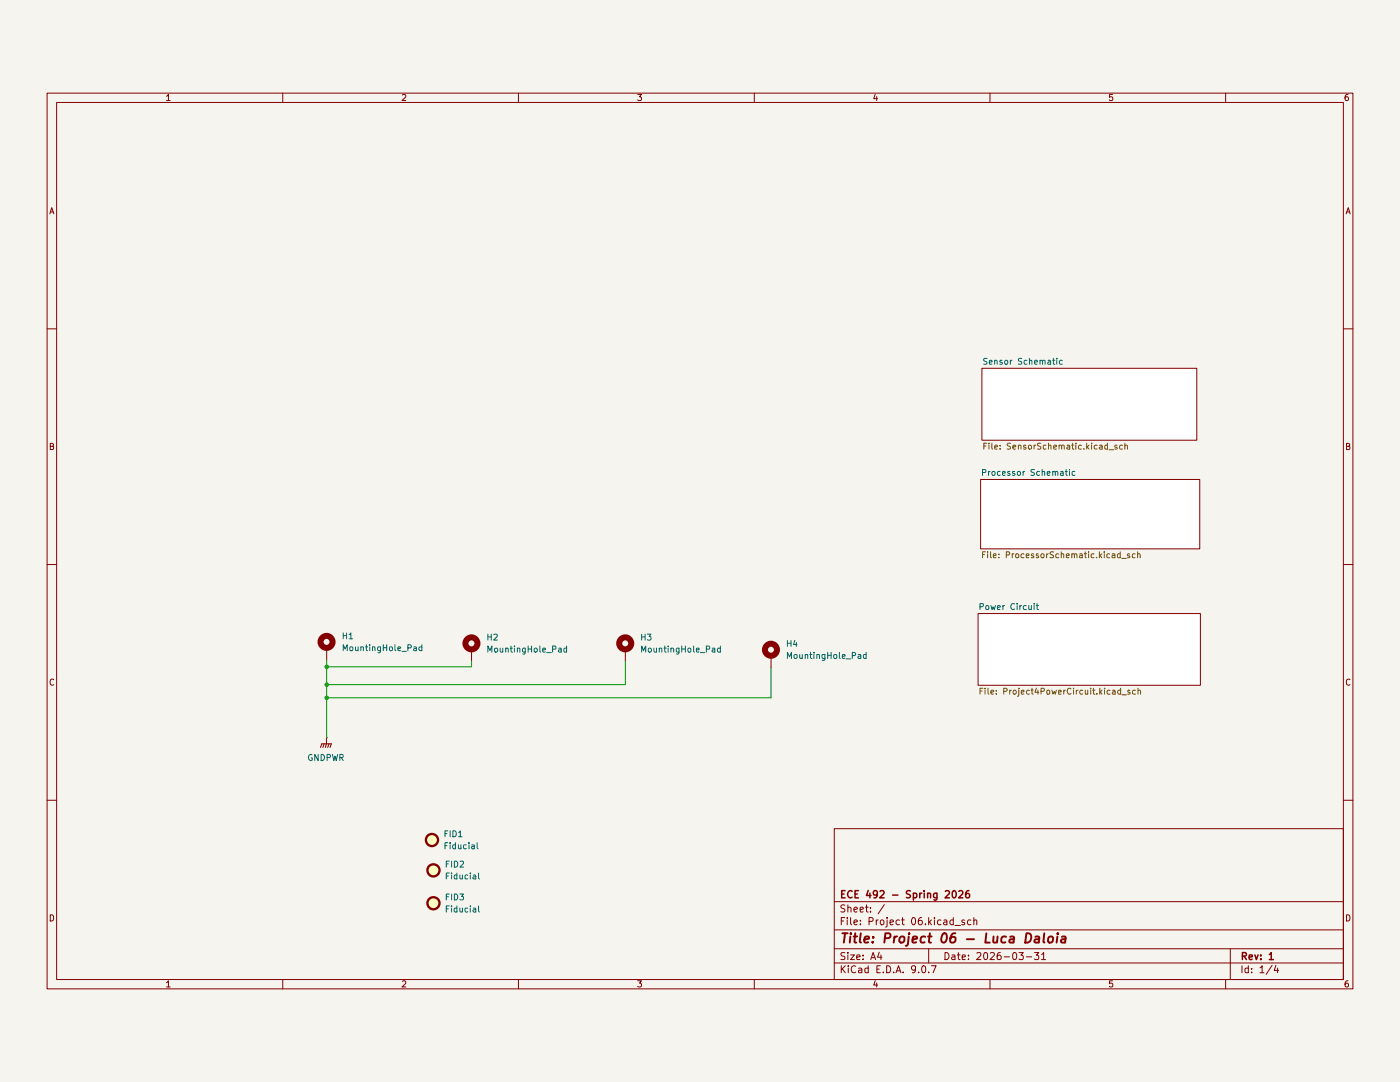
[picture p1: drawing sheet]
(kicad_sch
 (version 20250114)
 (generator "eeschema")
 (generator_version "9.0")
 (paper "A4")
 (title_block
  (title "Project 06 - Luca Daloia")
  (date "2026-03-31")
  (rev "1")
  (company "ECE 492 - Spring 2026"))
 (lib_symbols
  (symbol "Mechanical:Fiducial" (exclude_from_sim no) (in_bom no) (on_board yes)
   (property "Reference" "FID" (at 0 5.08 0) (effects (font (size 1.27 1.27))))
   (property "Value" "Fiducial" (at 0 3.175 0) (effects (font (size 1.27 1.27))))
   (property "Footprint" "" (at 0 0 0) (effects (font (size 1.27 1.27)) (hide yes)))
   (property "Datasheet" "~" (at 0 0 0) (effects (font (size 1.27 1.27)) (hide yes)))
   (property "Description" "Fiducial Marker" (at 0 0 0) (effects (font (size 1.27 1.27)) (hide yes)))
   (symbol "Fiducial_0_1"
    (circle (center 0 0) (radius 1.27) (stroke (width 0.508) (type default)) (fill (type background))))
   (embedded_fonts no))
  (symbol "Mechanical:MountingHole_Pad"
   (pin_numbers (hide yes))
   (pin_names
    (offset 1.016) (hide yes)) (exclude_from_sim no) (in_bom no) (on_board yes)
   (property "Reference" "H" (at 0 6.35 0) (effects (font (size 1.27 1.27))))
   (property "Value" "MountingHole_Pad" (at 0 4.445 0) (effects (font (size 1.27 1.27))))
   (property "Footprint" "" (at 0 0 0) (effects (font (size 1.27 1.27)) (hide yes)))
   (property "Datasheet" "~" (at 0 0 0) (effects (font (size 1.27 1.27)) (hide yes)))
   (property "Description" "Mounting Hole with connection" (at 0 0 0) (effects (font (size 1.27 1.27)) (hide yes)))
   (symbol "MountingHole_Pad_0_1"
    (circle (center 0 1.27) (radius 1.27) (stroke (width 1.27) (type default)) (fill (type none))))
   (symbol "MountingHole_Pad_1_1"
    (pin input line (at 0 -2.54 90) (length 2.54) (name "1" (effects (font (size 1.27 1.27)))) (number "1" (effects (font (size 1.27 1.27))))))
   (embedded_fonts no))
  (symbol "power:GNDPWR"
   (power)
   (pin_numbers (hide yes))
   (pin_names
    (offset 0) (hide yes)) (exclude_from_sim no) (in_bom yes) (on_board yes)
   (property "Reference" "#PWR" (at 0 -5.08 0) (effects (font (size 1.27 1.27)) (hide yes)))
   (property "Value" "GNDPWR" (at 0 -3.302 0) (effects (font (size 1.27 1.27))))
   (property "Footprint" "" (at 0 -1.27 0) (effects (font (size 1.27 1.27)) (hide yes)))
   (property "Datasheet" "" (at 0 -1.27 0) (effects (font (size 1.27 1.27)) (hide yes)))
   (property "Description" "Power symbol creates a global label with name \"GNDPWR\" , global ground" (at 0 0 0) (effects (font (size 1.27 1.27)) (hide yes)))
   (symbol "GNDPWR_0_1"
    (polyline (pts (xy -1.016 -1.27) (xy -1.27 -2.032) (xy -1.27 -2.032)) (stroke (width 0.2032) (type default)) (fill (type none)))
    (polyline (pts (xy -0.508 -1.27) (xy -0.762 -2.032) (xy -0.762 -2.032)) (stroke (width 0.2032) (type default)) (fill (type none)))
    (polyline (pts (xy 0 -1.27) (xy 0 0)) (stroke (width 0) (type default)) (fill (type none)))
    (polyline (pts (xy 0 -1.27) (xy -0.254 -2.032) (xy -0.254 -2.032)) (stroke (width 0.2032) (type default)) (fill (type none)))
    (polyline (pts (xy 0.508 -1.27) (xy 0.254 -2.032) (xy 0.254 -2.032)) (stroke (width 0.2032) (type default)) (fill (type none)))
    (polyline (pts (xy 1.016 -1.27) (xy -1.016 -1.27) (xy -1.016 -1.27)) (stroke (width 0.2032) (type default)) (fill (type none)))
    (polyline (pts (xy 1.016 -1.27) (xy 0.762 -2.032) (xy 0.762 -2.032) (xy 0.762 -2.032)) (stroke (width 0.2032) (type default)) (fill (type none))))
   (symbol "GNDPWR_1_1"
    (pin power_in line (at 0 0 270) (length 0) (name "~" (effects (font (size 1.27 1.27)))) (number "1" (effects (font (size 1.27 1.27))))))
   (embedded_fonts no)))
 (junction
  (at 69.3166 138.2776)
  (diameter 0)
  (color 0 0 0 0))
 (junction
  (at 69.3166 131.6736)
  (diameter 0)
  (color 0 0 0 0))
 (junction
  (at 69.3166 135.4582)
  (diameter 0)
  (color 0 0 0 0))
 (wire
  (pts (xy 69.3166 138.2776) (xy 69.3166 146.7358))
  (stroke (width 0) (type default)))
 (wire
  (pts (xy 132.6388 130.5306) (xy 132.6388 135.4582))
  (stroke (width 0) (type default)))
 (wire
  (pts (xy 69.3166 131.6736) (xy 69.3166 135.4582))
  (stroke (width 0) (type default)))
 (wire
  (pts (xy 163.576 131.8768) (xy 163.576 138.2776))
  (stroke (width 0) (type default)))
 (wire
  (pts (xy 100.0252 130.5306) (xy 100.0252 131.6736))
  (stroke (width 0) (type default)))
 (wire
  (pts (xy 69.3166 130.2512) (xy 69.3166 131.6736))
  (stroke (width 0) (type default)))
 (wire
  (pts (xy 69.3166 131.6736) (xy 100.0252 131.6736))
  (stroke (width 0) (type default)))
 (wire
  (pts (xy 69.3166 146.7358) (xy 69.2658 146.7358))
  (stroke (width 0) (type default)))
 (wire
  (pts (xy 69.3166 135.4582) (xy 69.3166 138.2776))
  (stroke (width 0) (type default)))
 (wire
  (pts (xy 132.6388 135.4582) (xy 69.3166 135.4582))
  (stroke (width 0) (type default)))
 (wire
  (pts (xy 163.576 138.2776) (xy 69.3166 138.2776))
  (stroke (width 0) (type default)))
 (symbol
  (lib_id "Mechanical:MountingHole_Pad")
  (at 163.576 129.3368 0)
  (unit 1)
  (exclude_from_sim no)
  (in_bom no)
  (on_board yes)
  (dnp no)
  (fields_autoplaced yes)
  (property "Reference" "H4" (at 166.6494 126.7967 0) (effects (font (size 1.27 1.27)) (justify left)))
  (property "Value" "MountingHole_Pad" (at 166.6494 129.3367 0) (effects (font (size 1.27 1.27)) (justify left)))
  (property "Footprint" "MountingHole:MountingHole_3.2mm_M3_DIN965_Pad_TopOnly" (at 163.576 129.3368 0) (effects (font (size 1.27 1.27)) (hide yes)))
  (property "Datasheet" "~" (at 163.576 129.3368 0) (effects (font (size 1.27 1.27)) (hide yes)))
  (property "Description" "Mounting Hole with connection" (at 163.576 129.3368 0) (effects (font (size 1.27 1.27)) (hide yes)))
  (pin "1"))
 (symbol
  (lib_id "power:GNDPWR")
  (at 69.2658 146.7358 0)
  (unit 1)
  (exclude_from_sim no)
  (in_bom yes)
  (on_board yes)
  (dnp no)
  (fields_autoplaced yes)
  (property "Reference" "#PWR01" (at 69.2658 151.8158 0) (effects (font (size 1.27 1.27)) (hide yes)))
  (property "Value" "GNDPWR" (at 69.1388 150.9776 0) (effects (font (size 1.27 1.27))))
  (property "Footprint" "" (at 69.2658 148.0058 0) (effects (font (size 1.27 1.27)) (hide yes)))
  (property "Datasheet" "" (at 69.2658 148.0058 0) (effects (font (size 1.27 1.27)) (hide yes)))
  (property "Description" "Power symbol creates a global label with name \"GNDPWR\" , global ground" (at 69.2658 146.7358 0) (effects (font (size 1.27 1.27)) (hide yes)))
  (pin "1"))
 (symbol
  (lib_id "Mechanical:MountingHole_Pad")
  (at 132.6388 127.9906 0)
  (unit 1)
  (exclude_from_sim no)
  (in_bom no)
  (on_board yes)
  (dnp no)
  (fields_autoplaced yes)
  (property "Reference" "H3" (at 135.7122 125.4505 0) (effects (font (size 1.27 1.27)) (justify left)))
  (property "Value" "MountingHole_Pad" (at 135.7122 127.9905 0) (effects (font (size 1.27 1.27)) (justify left)))
  (property "Footprint" "MountingHole:MountingHole_3.2mm_M3_DIN965_Pad_TopOnly" (at 132.6388 127.9906 0) (effects (font (size 1.27 1.27)) (hide yes)))
  (property "Datasheet" "~" (at 132.6388 127.9906 0) (effects (font (size 1.27 1.27)) (hide yes)))
  (property "Description" "Mounting Hole with connection" (at 132.6388 127.9906 0) (effects (font (size 1.27 1.27)) (hide yes)))
  (pin "1"))
 (symbol
  (lib_id "Mechanical:Fiducial")
  (at 91.6178 168.4274 0)
  (unit 1)
  (exclude_from_sim no)
  (in_bom no)
  (on_board yes)
  (dnp no)
  (fields_autoplaced yes)
  (property "Reference" "FID1" (at 93.98 167.1573 0) (effects (font (size 1.27 1.27)) (justify left)))
  (property "Value" "Fiducial" (at 93.98 169.6973 0) (effects (font (size 1.27 1.27)) (justify left)))
  (property "Footprint" "Fiducial:Fiducial_1.5mm_Mask3mm" (at 91.6178 168.4274 0) (effects (font (size 1.27 1.27)) (hide yes)))
  (property "Datasheet" "~" (at 91.6178 168.4274 0) (effects (font (size 1.27 1.27)) (hide yes)))
  (property "Description" "Fiducial Marker" (at 91.6178 168.4274 0) (effects (font (size 1.27 1.27)) (hide yes))))
 (symbol
  (lib_id "Mechanical:Fiducial")
  (at 91.9226 174.8536 0)
  (unit 1)
  (exclude_from_sim no)
  (in_bom no)
  (on_board yes)
  (dnp no)
  (fields_autoplaced yes)
  (property "Reference" "FID2" (at 94.2848 173.5835 0) (effects (font (size 1.27 1.27)) (justify left)))
  (property "Value" "Fiducial" (at 94.2848 176.1235 0) (effects (font (size 1.27 1.27)) (justify left)))
  (property "Footprint" "Fiducial:Fiducial_1.5mm_Mask3mm" (at 91.9226 174.8536 0) (effects (font (size 1.27 1.27)) (hide yes)))
  (property "Datasheet" "~" (at 91.9226 174.8536 0) (effects (font (size 1.27 1.27)) (hide yes)))
  (property "Description" "Fiducial Marker" (at 91.9226 174.8536 0) (effects (font (size 1.27 1.27)) (hide yes))))
 (symbol
  (lib_id "Mechanical:MountingHole_Pad")
  (at 100.0252 127.9906 0)
  (unit 1)
  (exclude_from_sim no)
  (in_bom no)
  (on_board yes)
  (dnp no)
  (fields_autoplaced yes)
  (property "Reference" "H2" (at 103.0986 125.4505 0) (effects (font (size 1.27 1.27)) (justify left)))
  (property "Value" "MountingHole_Pad" (at 103.0986 127.9905 0) (effects (font (size 1.27 1.27)) (justify left)))
  (property "Footprint" "MountingHole:MountingHole_3.2mm_M3_DIN965_Pad_TopOnly" (at 100.0252 127.9906 0) (effects (font (size 1.27 1.27)) (hide yes)))
  (property "Datasheet" "~" (at 100.0252 127.9906 0) (effects (font (size 1.27 1.27)) (hide yes)))
  (property "Description" "Mounting Hole with connection" (at 100.0252 127.9906 0) (effects (font (size 1.27 1.27)) (hide yes)))
  (pin "1"))
 (symbol
  (lib_id "Mechanical:MountingHole_Pad")
  (at 69.3166 127.7112 0)
  (unit 1)
  (exclude_from_sim no)
  (in_bom no)
  (on_board yes)
  (dnp no)
  (fields_autoplaced yes)
  (property "Reference" "H1" (at 72.39 125.1711 0) (effects (font (size 1.27 1.27)) (justify left)))
  (property "Value" "MountingHole_Pad" (at 72.39 127.7111 0) (effects (font (size 1.27 1.27)) (justify left)))
  (property "Footprint" "MountingHole:MountingHole_3.2mm_M3_DIN965_Pad_TopOnly" (at 69.3166 127.7112 0) (effects (font (size 1.27 1.27)) (hide yes)))
  (property "Datasheet" "~" (at 69.3166 127.7112 0) (effects (font (size 1.27 1.27)) (hide yes)))
  (property "Description" "Mounting Hole with connection" (at 69.3166 127.7112 0) (effects (font (size 1.27 1.27)) (hide yes)))
  (pin "1"))
 (symbol
  (lib_id "Mechanical:Fiducial")
  (at 91.9226 181.8386 0)
  (unit 1)
  (exclude_from_sim no)
  (in_bom no)
  (on_board yes)
  (dnp no)
  (fields_autoplaced yes)
  (property "Reference" "FID3" (at 94.2848 180.5685 0) (effects (font (size 1.27 1.27)) (justify left)))
  (property "Value" "Fiducial" (at 94.2848 183.1085 0) (effects (font (size 1.27 1.27)) (justify left)))
  (property "Footprint" "Fiducial:Fiducial_1.5mm_Mask3mm" (at 91.9226 181.8386 0) (effects (font (size 1.27 1.27)) (hide yes)))
  (property "Datasheet" "~" (at 91.9226 181.8386 0) (effects (font (size 1.27 1.27)) (hide yes)))
  (property "Description" "Fiducial Marker" (at 91.9226 181.8386 0) (effects (font (size 1.27 1.27)) (hide yes))))
 (sheet
  (at 208.026 91.948)
  (size 46.482 14.732)
  (exclude_from_sim no)
  (in_bom yes)
  (on_board yes)
  (dnp no)
  (fields_autoplaced yes)
  (stroke (width 0.1524) (type solid))
  (fill (color 0 0 0 0.0000))
  (property "Sheetname" "Processor Schematic" (at 208.026 91.2364 0) (effects (font (size 1.27 1.27)) (justify left bottom)))
  (property "Sheetfile" "ProcessorSchematic.kicad_sch" (at 208.026 107.2646 0) (effects (font (size 1.27 1.27)) (justify left top))))
 (sheet
  (at 207.4926 120.396)
  (size 47.1678 15.2146)
  (exclude_from_sim no)
  (in_bom yes)
  (on_board yes)
  (dnp no)
  (fields_autoplaced yes)
  (stroke (width 0.1524) (type solid))
  (fill (color 0 0 0 0.0000))
  (property "Sheetname" "Power Circuit" (at 207.4926 119.6844 0) (effects (font (size 1.27 1.27)) (justify left bottom)))
  (property "Sheetfile" "Project4PowerCircuit.kicad_sch" (at 207.4926 136.1952 0) (effects (font (size 1.27 1.27)) (justify left top))))
 (sheet
  (at 208.3054 68.3768)
  (size 45.593 15.2654)
  (exclude_from_sim no)
  (in_bom yes)
  (on_board yes)
  (dnp no)
  (fields_autoplaced yes)
  (stroke (width 0.1524) (type solid))
  (fill (color 0 0 0 0.0000))
  (property "Sheetname" "Sensor Schematic" (at 208.3054 67.6652 0) (effects (font (size 1.27 1.27)) (justify left bottom)))
  (property "Sheetfile" "SensorSchematic.kicad_sch" (at 208.3054 84.2268 0) (effects (font (size 1.27 1.27)) (justify left top))))
 (sheet_instances
  (path ""
   (page "1")))
 (embedded_fonts no))
